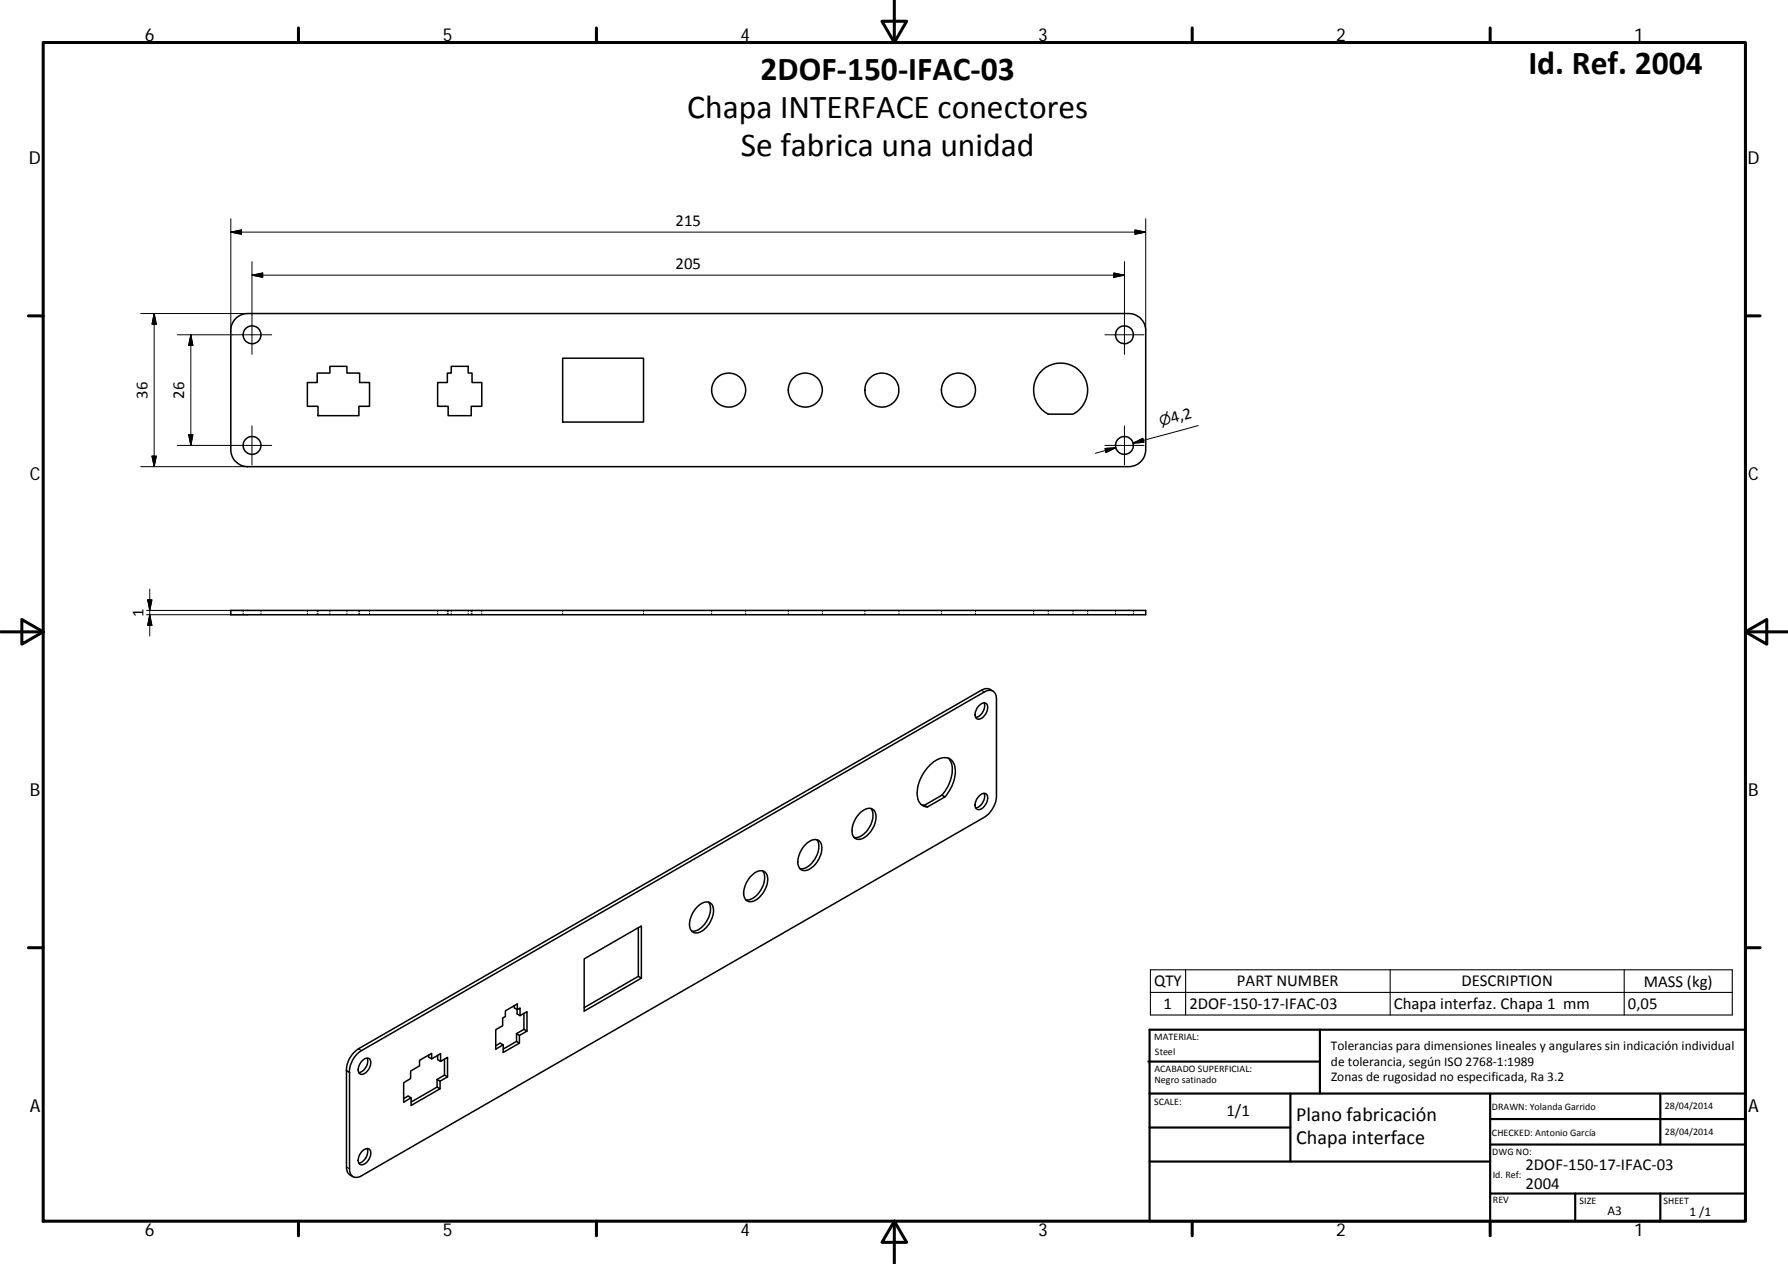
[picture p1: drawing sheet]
<svg xmlns="http://www.w3.org/2000/svg" width="420mm" height="297mm" viewBox="0 0 420 297" stroke-linecap="round" stroke-linejoin="round" font-family="sans-serif">
<g fill="none" stroke="#000" stroke-width=".36">
<path d="M55.3 75l1.1-.9 1.8-.4h207a4 4 0 0 1 4 4v28a4 4 0 0 1-4 4h-207a4 4 0 0 1-4-4v-28.2l.3-1.4zM72.2 89.9h2.3v-2.2h3v-1.6h4v1.6h3v2.2h2.3v5.6h-2.5v2.2h-9.6v-2.2h-2.5zM106 86.1h4v1.6h.9v2.2h2.3v5.6h-2.5v2.2h-5.4v-2.2h-2.5v-5.6h2.3v-2.2h.9zM132.2 84.2h19v15h-19zM245 86.9a6.4 6.4 0 0 1 9.5 1.2 6.4 6.4 0 0 1-2.4 9.2h-5.8a6.4 6.4 0 0 1-1.3-10.4zM54.2 143.4h215v1.1h-215zM222.8 178.1a5 5 0 0 1 .6 5.2l-.7 1.6-1.4 2M230.1 165.8a1.14 1.14 0 0 1 1.9-.2 2.75 2.75 0 0 1-2.2 3.4 1.47 1.47 0 0 1-.3-2.3zM231.2 165.2a2.83 2.83 0 0 1-1.9 3.4M233.3 162.4a2.16 2.16 0 0 0-2.7-.2l-146.4 84.3a6.2 6.2 0 0 0-2.8 5.1M189 198.7a2.7 2.7 0 0 1 3.5-1.1 3.8 3.8 0 0 1-.2 4.5 3.7 3.7 0 0 1-3.8 2.4 2.58 2.58 0 0 1-.8-3.2l.5-1.4zM191.9 197.3a4.2 4.2 0 0 1-.7 5 3.6 3.6 0 0 1-3.2 1.8"/>
<path d="M202.1 191.1a2.31 2.31 0 0 1 3.4-.6 5 5 0 0 1-1.7 5.8 2.17 2.17 0 0 1-3.1 .5 4.2 4.2 0 0 1 .5-4.6zM204.6 190a4.2 4.2 0 0 1-.7 5 3.6 3.6 0 0 1-3.2 1.8M216.5 189.1l.7 .1M217.2 189.2l.7 .4M221.3 186.9l-4.1 2.3M221.3 186.9l.8 .4-4.2 2.3M222.1 187.3a8.6 8.6 0 0 0 2.1-7.7 2.61 2.61 0 0 0-4-1.1 9.5 9.5 0 0 0-4.6 9 2.41 2.41 0 0 0 2.3 2.1M230.1 187.1a1.15 1.15 0 0 1 1.9-.2 2.78 2.78 0 0 1-2.2 3.4 1.52 1.52 0 0 1-.3-2.4zM231.2 186.4a2.85 2.85 0 0 1-1.9 3.5M150 218v11.4M163.9 213a2.26 2.26 0 0 1 3.3-.5 4.9 4.9 0 0 1-1.6 5.8 2.07 2.07 0 0 1-3.2 .3 5.1 5.1 0 0 1 1.5-5.6zM166.5 212a4.3 4.3 0 0 1-.8 5 3.6 3.6 0 0 1-3.2 1.8"/>
<path d="M176.3 206.1a2.76 2.76 0 0 1 3.5-1.2 3.8 3.8 0 0 1-.3 4.6 3.7 3.7 0 0 1-3.8 2.3 2.54 2.54 0 0 1-.7-3.2l.5-1.3zM179.2 204.6a4.3 4.3 0 0 1-.7 5 3.6 3.6 0 0 1-3.3 1.9M120.9 236.3v.6l.7 .4 .6-.4v1.8M121.5 237.2v1.1l.7 .4 1.6-1v4.6M121.6 237.3v-1.4l-2.8 1.7v1.3l-.7 .3v1.8l-1.6 1v4.5l1.7-1-.7-.4-1 .6M123.1 238.1v3.8M150 229.4l.7 .5-13.4 7.7v-12.3l13.4-7.7v12.3M150 229.4l-12.7 7.4M81.4 251.6v22.7a2.16 2.16 0 0 0 1.5 2.2M81.4 251.6l.7 .4M84 247.6l1-.7 146.3-84.3a1.74 1.74 0 0 1 2-.2 1.74 1.74 0 0 1 .9 1.9v22.8a6.4 6.4 0 0 1-2.9 4.9l-146.3 84.3a1.72 1.72 0 0 1-2.1 .2 1.72 1.72 0 0 1-.8-1.8v-22.7a6 6 0 0 1 1.9-4.4zM85.1 249.3a1.06 1.06 0 0 1 1.1-.7 1.06 1.06 0 0 1 .9 1 2.79 2.79 0 0 1-2.2 2.9 1.47 1.47 0 0 1-.4-2.4z"/>
<path d="M86.3 248.7a2.78 2.78 0 0 1-2 3.4M100.7 247.9v.5l.7 .4 2.1-1.2v1.8M101.4 248.8v-1.3l-2.8 1.7v1.3l-2.1 1.2v1.8l-1.6 .9v4.6l1.7-1-.7-.4-1 .6M102.7 253.7l.7 .4v1.8M102.7 255.5l.7 .4-6.8 3.9v-1.8M102.7 253.7v1.8M102.7 255.5l-6.1 3.5M102.8 248v1l.7 .4 1.7-.9v4.6M104.4 252.6l-1.7 1.1M104.4 252.6l.8 .5-1.8 1M104.4 248.9v3.7M121.4 244.7l-3.2 1.8"/>
<path d="M121.4 242.9l.7 .4v1.8M121.4 244.7l.7 .4-3.9 2.2v-1.8M121.4 242.9v1.8M123.1 241.9l-1.7 1M123.1 241.9l.7 .4-1.7 1M85.1 270.6a1.08 1.08 0 0 1 1-.7 1.08 1.08 0 0 1 1 .7 2.8 2.8 0 0 1-2.2 3.1 1.47 1.47 0 0 1-.4-2.3zM86.3 269.9a2.82 2.82 0 0 1-2 3.4"/>
<circle cx="59.2" cy="78.7" r="2.1"/>
<circle cx="264.2" cy="78.7" r="2.1"/>
<circle cx="171.2" cy="91.7" r="4"/>
<circle cx="189.2" cy="91.7" r="4"/>
<circle cx="207.2" cy="91.7" r="4"/>
<circle cx="225.2" cy="91.7" r="4"/>
<circle cx="59.2" cy="104.7" r="2.1"/>
<circle cx="264.2" cy="104.7" r="2.11"/>
</g>
<g fill="none" stroke="#000" stroke-width=".23">
<path d="M54.2 54.5l2.5-.5v1.1zM54.2 54.5h215M54.2 51.4v26.6M266.7 54l2.5 .5-2.5 .6zM269.2 51.4v26.3M33.1 73.7h25.1M36.2 73.7l.5 2.5h-1zM36.2 73.7v36M41.7 78.7h22.1M44.8 78.7v26M44.8 78.7l.5 2.5h-1zM59.2 64.7l2.5-.5v1z"/>
<path d="M59.2 64.7h205M59.2 61.5v21.8M259.6 78.7h9.2M261.7 64.2l2.5 .5-2.5 .5zM264.2 61.5v21.8M33.1 109.7h25.1M35.7 107.2h1l-.5 2.5zM41.7 104.7h22.1M44.3 102.2h1l-.5 2.5zM59.2 100.1v9.2M259.6 104.7h9.2M259.7 105.4l2.5-.2-2.3 1.1z"/>
<path d="M262.2 105.2l-4.8 1.3M264.2 100.1v9.2M266.3 104.1l2.3-1.1 .2 .9zM281.6 100l-15.3 4.1 2.4-.6M35.2 138.5v11M34.4 143.4h23.8M34.4 144.5h23.8M34.7 141h1l-.5 2.4zM35.2 144.5l.5 2.5h-1zM54.2 143.4v.4M54.2 144.1v.4M57.1 143.4v.4"/>
<path d="M57.1 144.1v.4M61.3 143.4v.4M61.3 144.1v.4M72.2 143.4v.4M72.2 144.1v.4M74.5 143.4v.4M74.5 144.1v.4M74.7 143.4v.4M74.7 144.1v.4M77.5 143.4v.4M77.5 144.1v.4M81.5 143.4v.4"/>
<path d="M81.5 144.1v.4M84.3 143.4v.4M84.3 144.1v.4M84.5 143.4v.4M84.5 144.1v.4M86.8 143.4v.4M86.8 144.1v.4M102.8 143.4v.4M102.8 144.1v.4M105.1 143.4v.4M105.1 144.1v.4M105.3 143.4v.4"/>
<path d="M105.3 144.1v.4M106 143.4v.4M106 144.1v.4M110 143.4v.4M110 144.1v.4M110.7 143.4v.4M110.7 144.1v.4M110.9 143.4v.4M110.9 144.1v.4M113.2 143.4v.4M113.2 144.1v.4M132.2 143.4v.4"/>
<path d="M132.2 144.1v.4M151.2 143.4v.4M151.2 144.1v.4M167.2 143.4v.4M167.2 144.1v.4M175.2 143.4v.4M175.2 144.1v.4M185.2 143.4v.4M185.2 144.1v.4M193.2 143.4v.4M193.2 144.1v.4M203.2 143.4v.4"/>
<path d="M203.2 144.1v.4M211.3 143.4v.4M211.3 144.1v.4M221.2 143.4v.4M221.2 144.1v.4M229.2 143.4v.4M229.2 144.1v.4M242.9 143.4v.4M242.9 144.1v.4M246.3 143.4v.4M246.3 144.1v.4M252.1 143.4v.4"/>
<path d="M252.1 144.1v.4M255.6 143.4v.4M255.6 144.1v.4M262.1 143.4v.4M262.1 144.1v.4M266.3 143.4v.4M266.3 144.1v.4"/>
</g>
<path d="M230.6 162.2l.7 .4M270.3 227.9h136.8v10.6h-136.8zM270.3 233.2h136.8M278.6 227.9v10.6M326.7 227.9v10.6M381.7 227.9v10.6M84.2 246.5l.8 .4M81.4 274.3l.7 .4" fill="none" stroke="#000" stroke-width=".25"/>
<g fill="none" stroke="#000" stroke-width=".71">
<path d="M10.1 10h400.1v277h-400.1zM70.1 6.6v3.4M140.2 6.6v3.4M207.3 5h5.8l-2.9 5zM210.2 0v10M280.2 6.6v3.4M350.2 6.6v3.4M6.7 74.2h3.4M410.2 74.2h3.4M.2 148.5h9.9M5.1 145.6l5 2.9-5 2.9zM410.2 148.5l5-2.9v5.8z"/>
<path d="M410.2 148.5h9.9M6.7 222.7h3.4M410.2 222.7h3.4M70.1 287v3.4M140.2 287v3.4M210.2 287l2.9 5h-5.8zM210.2 287v10M280.2 287v3.4M350.2 287v3.4"/>
</g>
<g fill="none" stroke="#000" stroke-width=".51">
<path d="M269.8 249.5h40.4M270.1 257h140.1M270.1 242h140.1v45h-140.1zM303.2 257v16M310.2 242v15M350.2 257v30M390.2 257v12M270.1 273h80.1M270.1 265h33.1M350.2 269h60M350.2 263h60M350.2 280.5h60"/>
<path d="M370.2 280.5v6.5M390.2 280.5v6.5"/>
</g>
<path d="M54.2 54.5l2.5-.5v1.1zM266.7 54l2.5 .5-2.5 .6zM36.2 73.7l.5 2.5h-1zM59.2 64.7l2.5-.5v1zM261.7 64.2l2.5 .5-2.5 .5zM44.8 78.7l.5 2.5h-1zM35.7 107.2h1l-.5 2.5zM44.3 102.2h1l-.5 2.5zM259.7 105.4l2.5-.2-2.3 1.1zM266.3 104.1l2.3-1.1 .2 .9zM34.7 141h1l-.5 2.4zM35.2 144.5l.5 2.5h-1z" fill="#000" stroke="#000" stroke-width=".23"/>
<g font-size="7.9">
<text x="359.1" y="17.4">Id. Ref. 2004</text>
<text x="178.7" y="18.7">2DOF‐150‐IFAC‐03</text>
<text x="161.5" y="27.7">Chapa INTERFACE conectores</text>
<text x="174.1" y="36.7">Se fabrica una unidad</text>
</g>
<g font-size="4.7">
<text x="304.6" y="263.5">Plano fabricación</text>
<text x="304.6" y="268.9">Chapa interface</text>
</g>
<g font-size="4.2">
<text x="34" y="9.6">6</text>
<text x="104" y="9.6">5</text>
<text x="174" y="9.6">4</text>
<text x="244" y="9.6">3</text>
<text x="314" y="9.6">2</text>
<text x="384" y="9.6">1</text>
<text x="6.8" y="38.7">D</text>
<text x="410.6" y="38.7">D</text>
<text x="7" y="112.9">C</text>
<text x="410.8" y="112.9">C</text>
<text x="7" y="187.1">B</text>
<text x="410.8" y="187.1">B</text>
<text x="7" y="261.3">A</text>
<text x="410.8" y="261.3">A</text>
<text x="34" y="290.4">6</text>
<text x="104" y="290.4">5</text>
<text x="174" y="290.4">4</text>
<text x="244" y="290.4">3</text>
<text x="314" y="290.4">2</text>
<text x="384" y="290.4">1</text>
</g>
<g font-size="3.9">
<text x="158.7" y="53">215</text>
<text x="158.7" y="63.1">205</text>
<text x="34.7" y="93.7" transform="rotate(-90 34.7 93.7)">36</text>
<text x="43.3" y="93.7" transform="rotate(-90 43.3 93.7)">26</text>
<text x="275.5" y="99.4" transform="rotate(-15 275.5 99.4)">4,2</text>
<text x="33.7" y="145" transform="rotate(-90 33.7 145)">1</text>
<text x="271.2" y="231.8">QTY</text>
<text x="290.7" y="231.8">PART NUMBER</text>
<text x="343.4" y="231.8">DESCRIPTION</text>
<text x="386.3" y="231.9">MASS (kg)</text>
<text x="273.4" y="237.1">1</text>
<text x="279.5" y="237.1">2DOF‐150‐17‐IFAC‐03</text>
<text x="327.6" y="237.2">Chapa interfaz. Chapa 1 mm</text>
<text x="382.6" y="237.1">0,05</text>
<text x="288.2" y="262.2">1/1</text>
<text x="358.5" y="274.9">2DOF‐150‐17‐IFAC‐03</text>
<text x="358.5" y="279.4">2004</text>
</g>
<text font-size="3.3" x="272.8" y="100.2" transform="rotate(-15 272.8 100.2)">⌀</text>
<g font-size="3.1">
<text x="312.8" y="246.8">Tolerancias para dimensiones lineales y angulares sin indicación individual</text>
<text x="312.8" y="250.4">de tolerancia, según ISO 2768‐1:1989</text>
<text x="312.8" y="254">Zonas de rugosidad no especificada, Ra 3.2</text>
<text x="377.7" y="285.6">A3</text>
<text x="397" y="285.9">1 /1</text>
</g>
<g font-size="2.4">
<text x="271.2" y="244.4">MATERIAL:</text>
<text x="271.3" y="251.9">ACABADO SUPERFICIAL:</text>
<text x="271.4" y="247.9">Steel</text>
<text x="271.3" y="254.6">Negro satinado</text>
<text x="271.2" y="259.7">SCALE:</text>
<text x="350.6" y="260.9">DRAWN: Yolanda Garrido</text>
<text x="391.2" y="260.6">28/04/2014</text>
<text x="350.6" y="267">CHECKED: Antonio García</text>
<text x="391.2" y="266.6">28/04/2014</text>
<text x="350.7" y="271.4">DWG NO:</text>
<text x="350.8" y="276.8">Id. Ref:</text>
<text x="350.8" y="282.8">REV</text>
<text x="371.2" y="282.9">SIZE</text>
<text x="390.9" y="282.9">SHEET</text>
</g>
</svg>
